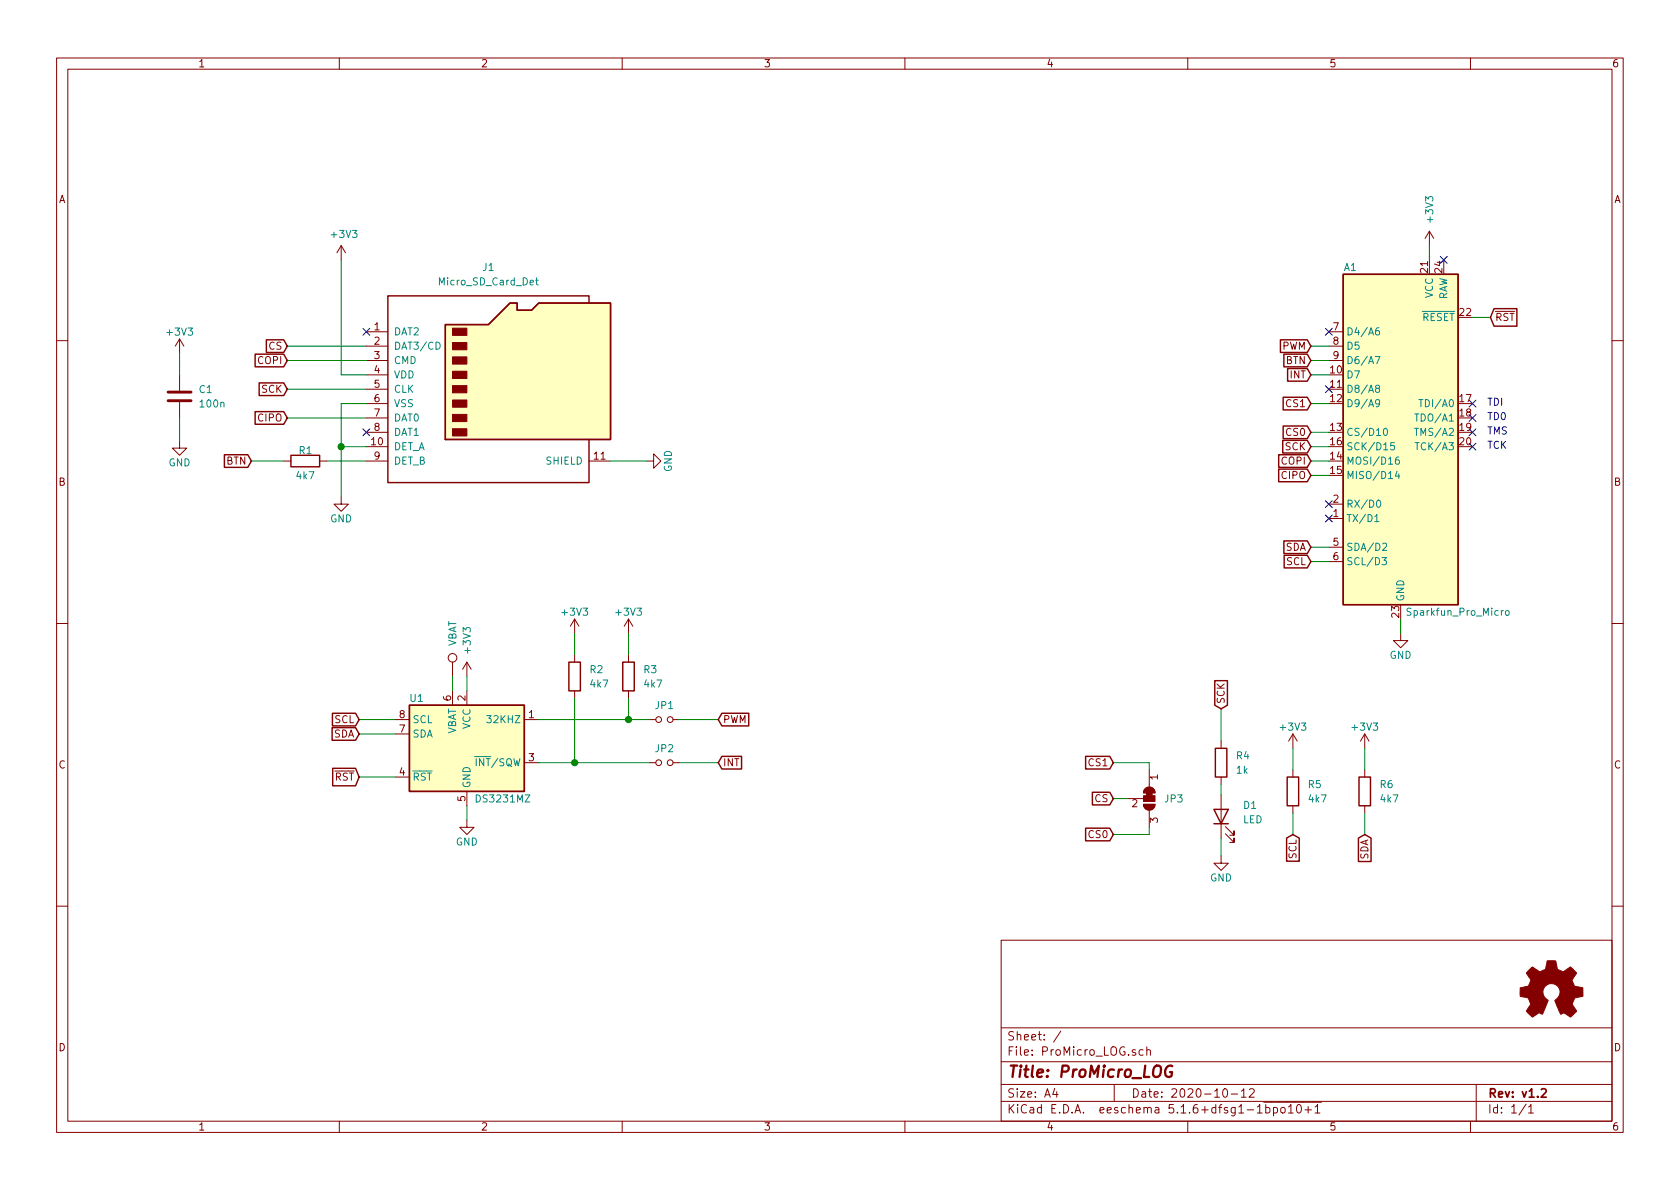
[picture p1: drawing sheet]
EESchema Schematic File Version 4
EELAYER 30 0
EELAYER END
$Descr A4 11693 8268
encoding utf-8
Sheet 1 1
Title "ProMicro_LOG"
Date "2020-10-12"
Rev "v1.2"
Comp ""
Comment1 ""
Comment2 ""
Comment3 ""
Comment4 ""
$EndDescr
$Comp
L Device:C C1
U 1 1
P 1250 2750
F 0 "C1" H 1380 2800 50  0000 L CNN
F 1 "100n" H 1380 2700 50  0000 L CNN
F 2 "Capacitor_SMD:C_0603_1608Metric" H 1288 2600 50  0001 C CNN
F 3 "~" H 1250 2750 50  0001 C CNN
	1    1250 2750
	1    0    0    -1  
$EndComp
$Comp
L Connector:Micro_SD_Card_Det J1
U 1 1
P 3450 2700
F 0 "J1" H 3400 3550 50  0000 C CNN
F 1 "Micro_SD_Card_Det" H 3400 3450 50  0000 C CNN
F 2 "Connector_Card:microSD_HC_Molex_104031-0811" H 5500 3400 50  0001 C CNN
F 3 "https://www.hirose.com/product/en/download_file/key_name/DM3/category/Catalog/doc_file_id/49662/?file_category_id=4&item_id=195&is_series=1" H 3450 2800 50  0001 C CNN
F 4 "-RTC,+LOG" H 3450 2700 50  0001 C CNN "Config"
	1    3450 2700
	1    0    0    -1  
$EndComp
$Comp
L Connector:TestPoint TP1
U 1 1
P 3150 4700
F 0 "TP1" H 3150 5050 50  0001 C CNN
F 1 "VBAT" V 3150 5000 50  0000 C CNN
F 2 "TestPoint:TestPoint_THTPad_D2.0mm_Drill1.0mm" H 3350 4700 50  0001 C CNN
F 3 "~" H 3350 4700 50  0001 C CNN
	1    3150 4700
	1    0    0    -1  
$EndComp
Wire Wire Line
	3150 4700 3150 4800
Wire Wire Line
	2500 5000 2750 5000
Wire Wire Line
	2750 5100 2500 5100
$Comp
L Timer_RTC:DS3231MZ U1
U 1 1
P 3250 5200
F 0 "U1" H 2900 5550 50  0000 C CNN
F 1 "DS3231MZ" H 3500 4850 50  0000 C CNN
F 2 "Package_SO:SOIC-8_3.9x4.9mm_P1.27mm" H 3250 4700 50  0001 C CNN
F 3 "http://datasheets.maximintegrated.com/en/ds/DS3231M.pdf" H 3250 4600 50  0001 C CNN
F 4 "+RTC,-LOG" H 3250 5200 50  0001 C CNN "Config"
	1    3250 5200
	1    0    0    -1  
$EndComp
$Comp
L power:+3V3 #PWR08
U 1 1
P 3250 4700
F 0 "#PWR08" H 3250 4550 50  0001 C CNN
F 1 "+3V3" V 3250 4950 50  0000 C CNN
F 2 "" H 3250 4700 50  0001 C CNN
F 3 "" H 3250 4700 50  0001 C CNN
	1    3250 4700
	1    0    0    -1  
$EndComp
Wire Wire Line
	3250 4700 3250 4800
Wire Wire Line
	2500 5400 2750 5400
$Comp
L power:GND #PWR012
U 1 1
P 3250 5700
F 0 "#PWR012" H 3250 5450 50  0001 C CNN
F 1 "GND" H 3250 5550 50  0000 C CNN
F 2 "" H 3250 5700 50  0001 C CNN
F 3 "" H 3250 5700 50  0001 C CNN
	1    3250 5700
	1    0    0    -1  
$EndComp
Wire Wire Line
	3250 5700 3250 5600
$Comp
L ProMicro_LOG-rescue:Jumper_NO_Small-Device JP2
U 1 1
P 4625 5300
F 0 "JP2" H 4625 5400 50  0000 C CNN
F 1 "Jumper_NO_Small" H 4625 5400 50  0001 C CNN
F 2 "Jumper:SolderJumper-2_P1.3mm_Open_RoundedPad1.0x1.5mm" H 4625 5300 50  0001 C CNN
F 3 "~" H 4625 5300 50  0001 C CNN
	1    4625 5300
	1    0    0    -1  
$EndComp
$Comp
L Device:R R5
U 1 1
P 9000 5500
F 0 "R5" H 9100 5550 50  0000 L CNN
F 1 "4k7" H 9100 5450 50  0000 L CNN
F 2 "Resistor_SMD:R_0603_1608Metric" V 8930 5500 50  0001 C CNN
F 3 "~" H 9000 5500 50  0001 C CNN
F 4 "+RTC,-LOG" H 9000 5500 50  0001 C CNN "Config"
	1    9000 5500
	1    0    0    -1  
$EndComp
$Comp
L Device:R R6
U 1 1
P 9500 5500
F 0 "R6" H 9600 5550 50  0000 L CNN
F 1 "4k7" H 9600 5450 50  0000 L CNN
F 2 "Resistor_SMD:R_0603_1608Metric" V 9430 5500 50  0001 C CNN
F 3 "~" H 9500 5500 50  0001 C CNN
F 4 "+RTC,-LOG" H 9500 5500 50  0001 C CNN "Config"
	1    9500 5500
	1    0    0    -1  
$EndComp
Wire Wire Line
	4000 4400 4000 4550
Wire Wire Line
	4375 4400 4375 4550
$Comp
L power:+3V3 #PWR06
U 1 1
P 4000 4400
F 0 "#PWR06" H 4000 4250 50  0001 C CNN
F 1 "+3V3" H 4000 4550 50  0000 C CNN
F 2 "" H 4000 4400 50  0001 C CNN
F 3 "" H 4000 4400 50  0001 C CNN
	1    4000 4400
	1    0    0    -1  
$EndComp
$Comp
L power:+3V3 #PWR07
U 1 1
P 4375 4400
F 0 "#PWR07" H 4375 4250 50  0001 C CNN
F 1 "+3V3" H 4375 4550 50  0000 C CNN
F 2 "" H 4375 4400 50  0001 C CNN
F 3 "" H 4375 4400 50  0001 C CNN
	1    4375 4400
	1    0    0    -1  
$EndComp
$Comp
L Device:R R2
U 1 1
P 4000 4700
F 0 "R2" H 4100 4750 50  0000 L CNN
F 1 "4k7" H 4100 4650 50  0000 L CNN
F 2 "Resistor_SMD:R_0603_1608Metric" V 3930 4700 50  0001 C CNN
F 3 "~" H 4000 4700 50  0001 C CNN
F 4 "+RTC,-LOG" H 4000 4700 50  0001 C CNN "Config"
	1    4000 4700
	1    0    0    -1  
$EndComp
$Comp
L Device:R R3
U 1 1
P 4375 4700
F 0 "R3" H 4475 4750 50  0000 L CNN
F 1 "4k7" H 4475 4650 50  0000 L CNN
F 2 "Resistor_SMD:R_0603_1608Metric" V 4305 4700 50  0001 C CNN
F 3 "~" H 4375 4700 50  0001 C CNN
F 4 "+RTC,-LOG" H 4375 4700 50  0001 C CNN "Config"
	1    4375 4700
	1    0    0    -1  
$EndComp
Wire Wire Line
	3750 5300 4000 5300
Wire Wire Line
	3750 5000 4375 5000
Wire Wire Line
	4375 4850 4375 5000
Wire Wire Line
	4000 4850 4000 5300
$Comp
L ProMicro_LOG-rescue:Jumper_NO_Small-Device JP1
U 1 1
P 4625 5000
F 0 "JP1" H 4625 5100 50  0000 C CNN
F 1 "Jumper_NO_Small" H 4625 5100 50  0001 C CNN
F 2 "Jumper:SolderJumper-2_P1.3mm_Open_RoundedPad1.0x1.5mm" H 4625 5000 50  0001 C CNN
F 3 "~" H 4625 5000 50  0001 C CNN
	1    4625 5000
	1    0    0    -1  
$EndComp
$Comp
L power:GND #PWR03
U 1 1
P 4500 3200
F 0 "#PWR03" H 4500 2950 50  0001 C CNN
F 1 "GND" H 4500 3050 50  0000 C CNN
F 2 "" H 4500 3200 50  0001 C CNN
F 3 "" H 4500 3200 50  0001 C CNN
	1    4500 3200
	0    -1   -1   0   
$EndComp
Wire Wire Line
	4500 3200 4250 3200
$Comp
L power:GND #PWR04
U 1 1
P 2375 3450
F 0 "#PWR04" H 2375 3200 50  0001 C CNN
F 1 "GND" H 2375 3300 50  0000 C CNN
F 2 "" H 2375 3450 50  0001 C CNN
F 3 "" H 2375 3450 50  0001 C CNN
	1    2375 3450
	1    0    0    -1  
$EndComp
$Comp
L power:+3V3 #PWR01
U 1 1
P 2375 1800
F 0 "#PWR01" H 2375 1650 50  0001 C CNN
F 1 "+3V3" H 2395 1980 50  0000 C CNN
F 2 "" H 2375 1800 50  0001 C CNN
F 3 "" H 2375 1800 50  0001 C CNN
	1    2375 1800
	1    0    0    -1  
$EndComp
Wire Wire Line
	2550 2600 2375 2600
Wire Wire Line
	2550 2800 2375 2800
Wire Wire Line
	2375 2800 2375 3100
$Comp
L Jumper:SolderJumper_3_Bridged12 JP3
U 1 1
P 8000 5550
F 0 "JP3" V 8000 5650 50  0000 L CNN
F 1 "SolderJumper_3_Bridged12" V 8000 5625 50  0001 L CNN
F 2 "Jumper:SolderJumper-3_P1.3mm_Bridged12_RoundedPad1.0x1.5mm_NumberLabels" H 8000 5550 50  0001 C CNN
F 3 "~" H 8000 5550 50  0001 C CNN
	1    8000 5550
	0    1    1    0   
$EndComp
Wire Wire Line
	2375 1800 2375 2600
Wire Wire Line
	2000 2400 2550 2400
Wire Wire Line
	2550 2500 2000 2500
Wire Wire Line
	2000 2900 2550 2900
$Comp
L Device:R R4
U 1 1
P 8500 5300
F 0 "R4" H 8600 5350 50  0000 L CNN
F 1 "1k" H 8600 5250 50  0000 L CNN
F 2 "Resistor_SMD:R_0603_1608Metric" V 8430 5300 50  0001 C CNN
F 3 "~" H 8500 5300 50  0001 C CNN
F 4 "-RTC,+LOG" H 8500 5300 50  0001 C CNN "Config"
	1    8500 5300
	1    0    0    -1  
$EndComp
$Comp
L Device:LED D1
U 1 1
P 8500 5675
F 0 "D1" V 8575 5525 50  0000 R CNN
F 1 "LED" V 8475 5525 50  0000 R CNN
F 2 "LED_SMD:LED_0603_1608Metric" H 8500 5675 50  0001 C CNN
F 3 "~" H 8500 5675 50  0001 C CNN
F 4 "-RTC,+LOG" H 8500 5675 50  0001 C CNN "Config"
	1    8500 5675
	0    -1   -1   0   
$EndComp
Wire Wire Line
	8500 5525 8500 5450
$Comp
L power:GND #PWR014
U 1 1
P 8500 5950
F 0 "#PWR014" H 8500 5700 50  0001 C CNN
F 1 "GND" H 8500 5800 50  0000 C CNN
F 2 "" H 8500 5950 50  0001 C CNN
F 3 "" H 8500 5950 50  0001 C CNN
	1    8500 5950
	1    0    0    -1  
$EndComp
Wire Wire Line
	8500 5950 8500 5825
NoConn ~ 2550 2300
Wire Wire Line
	2000 2700 2550 2700
Wire Wire Line
	2375 3100 2550 3100
Connection ~ 2375 3100
Wire Wire Line
	2375 3100 2375 3450
Wire Wire Line
	7750 5800 8000 5800
Wire Wire Line
	8000 5800 8000 5750
Wire Wire Line
	7750 5300 8000 5300
Wire Wire Line
	8000 5300 8000 5350
Wire Wire Line
	7750 5550 7850 5550
Wire Wire Line
	2275 3200 2550 3200
Wire Wire Line
	1750 3200 1975 3200
$Comp
L Device:R R1
U 1 1
P 2125 3200
F 0 "R1" V 2050 3150 50  0000 L CNN
F 1 "4k7" V 2225 3200 50  0000 C CNN
F 2 "Resistor_SMD:R_0603_1608Metric" V 2055 3200 50  0001 C CNN
F 3 "~" H 2125 3200 50  0001 C CNN
F 4 "-RTC,+LOG" H 2125 3200 50  0001 C CNN "Config"
	1    2125 3200
	0    1    1    0   
$EndComp
NoConn ~ 2550 3000
Connection ~ 4000 5300
Wire Wire Line
	4000 5300 4525 5300
Connection ~ 4375 5000
Wire Wire Line
	4375 5000 4525 5000
Wire Wire Line
	4725 5000 5000 5000
Wire Wire Line
	4725 5300 5000 5300
Wire Wire Line
	8500 4925 8500 5150
Text Notes 10350 2825 0    50   ~ 0
TDI
Text Notes 10350 2925 0    50   ~ 0
TD0
Text Notes 10350 3025 0    50   ~ 0
TMS
Text Notes 10350 3125 0    50   ~ 0
TCK
Wire Wire Line
	9950 1700 9950 1800
Wire Wire Line
	9000 5200 9000 5350
Wire Wire Line
	9000 5650 9000 5800
Wire Wire Line
	9500 5200 9500 5350
Wire Wire Line
	9500 5650 9500 5800
Wire Wire Line
	1250 2450 1250 2600
Wire Wire Line
	1250 2900 1250 3060
Text GLabel 9000 5800 3    50   Input ~ 0
SCL
Text GLabel 9500 5800 3    50   Input ~ 0
SDA
$Comp
L power:+3V3 #PWR0102
U 1 1
P 9950 1700
F 0 "#PWR0102" H 9950 1550 50  0001 C CNN
F 1 "+3V3" V 9950 1950 50  0000 C CNN
F 2 "" H 9950 1700 50  0001 C CNN
F 3 "" H 9950 1700 50  0001 C CNN
	1    9950 1700
	1    0    0    -1  
$EndComp
$Comp
L power:+3V3 #PWR0112
U 1 1
P 9000 5200
F 0 "#PWR0112" H 9000 5050 50  0001 C CNN
F 1 "+3V3" H 9000 5350 50  0000 C CNN
F 2 "" H 9000 5200 50  0001 C CNN
F 3 "" H 9000 5200 50  0001 C CNN
	1    9000 5200
	1    0    0    -1  
$EndComp
$Comp
L power:+3V3 #PWR0111
U 1 1
P 9500 5200
F 0 "#PWR0111" H 9500 5050 50  0001 C CNN
F 1 "+3V3" H 9500 5350 50  0000 C CNN
F 2 "" H 9500 5200 50  0001 C CNN
F 3 "" H 9500 5200 50  0001 C CNN
	1    9500 5200
	1    0    0    -1  
$EndComp
$Comp
L power:+3V3 #PWR0103
U 1 1
P 1250 2450
F 0 "#PWR0103" H 1250 2300 50  0001 C CNN
F 1 "+3V3" H 1250 2600 50  0000 C CNN
F 2 "" H 1250 2450 50  0001 C CNN
F 3 "" H 1250 2450 50  0001 C CNN
	1    1250 2450
	1    0    0    -1  
$EndComp
$Comp
L power:GND #PWR0101
U 1 1
P 9750 4400
F 0 "#PWR0101" H 9750 4150 50  0001 C CNN
F 1 "GND" H 9750 4250 50  0000 C CNN
F 2 "" H 9750 4400 50  0001 C CNN
F 3 "" H 9750 4400 50  0001 C CNN
	1    9750 4400
	1    0    0    -1  
$EndComp
$Comp
L power:GND #PWR0104
U 1 1
P 1250 3060
F 0 "#PWR0104" H 1250 2810 50  0001 C CNN
F 1 "GND" H 1250 2910 50  0000 C CNN
F 2 "" H 1250 3060 50  0001 C CNN
F 3 "" H 1250 3060 50  0001 C CNN
	1    1250 3060
	1    0    0    -1  
$EndComp
$Comp
L Graphic:Logo_Open_Hardware_Small LOGO1
U 1 1
P 10800 6900
F 0 "LOGO1" H 10800 7175 50  0001 C CNN
F 1 "Logo_Open_Hardware_Small" H 10800 6675 50  0001 C CNN
F 2 "Symbol:OSHW-Symbol_6.7x6mm_SilkScreen" H 10800 6900 50  0001 C CNN
F 3 "" H 10800 6900 50  0001 C CNN
	1    10800 6900
	1    0    0    -1  
$EndComp
Text GLabel 9125 3900 0    50   Input ~ 0
SCL
Text GLabel 9125 3800 0    50   Input ~ 0
SDA
$Comp
L MCU_Module:Sparkfun_Pro_Micro A1
U 1 1
P 9750 3000
F 0 "A1" H 9400 4150 50  0000 C CNN
F 1 "Sparkfun_Pro_Micro" H 10150 1750 50  0000 C CNN
F 2 "Module:Sparkfun_Pro_Micro" H 9850 1650 50  0001 L CNN
F 3 "https://cdn.sparkfun.com/datasheets/Dev/Arduino/Boards/Pro_Micro_v13b.pdf" H 9750 2200 50  0001 C CNN
F 4 "dnp" H 9750 3000 50  0001 C CNN "Config"
	1    9750 3000
	1    0    0    -1  
$EndComp
Wire Wire Line
	9750 4400 9750 4300
Wire Wire Line
	9125 3900 9250 3900
Wire Wire Line
	9250 3800 9125 3800
Text GLabel 9125 3200 0    50   Input ~ 0
COPI
Text GLabel 9125 3300 0    50   Input ~ 0
CIPO
Text GLabel 9125 3000 0    50   Input ~ 0
CS0
Text GLabel 9125 3100 0    50   Input ~ 0
SCK
Wire Wire Line
	9125 3300 9250 3300
Wire Wire Line
	9250 3200 9125 3200
Wire Wire Line
	9125 3100 9250 3100
Wire Wire Line
	9250 3000 9125 3000
Text GLabel 10375 2200 2    50   Input ~ 0
~RST
Wire Wire Line
	10375 2200 10250 2200
Text GLabel 9125 2400 0    50   Input ~ 0
PWM
Text GLabel 9125 2500 0    50   Input ~ 0
BTN
Text GLabel 9125 2800 0    50   Input ~ 0
CS1
Wire Wire Line
	9125 2800 9250 2800
Wire Wire Line
	9250 2500 9125 2500
Wire Wire Line
	9125 2400 9250 2400
NoConn ~ 10250 3100
NoConn ~ 10250 3000
NoConn ~ 10250 2900
NoConn ~ 10250 2800
Text GLabel 5000 5300 2    50   Input ~ 0
INT
Text GLabel 5000 5000 2    50   Input ~ 0
PWM
Text GLabel 2500 5000 0    50   Input ~ 0
SCL
Text GLabel 2500 5100 0    50   Input ~ 0
SDA
Text GLabel 2500 5400 0    50   Input ~ 0
~RST
Text GLabel 8500 4925 1    50   Input ~ 0
SCK
Text GLabel 7750 5800 0    50   Input ~ 0
CS0
Text GLabel 7750 5300 0    50   Input ~ 0
CS1
Text GLabel 7750 5550 0    50   Input ~ 0
CS
Text GLabel 1750 3200 0    50   Input ~ 0
BTN
Text GLabel 2000 2500 0    50   Input ~ 0
COPI
Text GLabel 2000 2900 0    50   Input ~ 0
CIPO
Text GLabel 2000 2400 0    50   Input ~ 0
CS
Text GLabel 2000 2700 0    50   Input ~ 0
SCK
NoConn ~ 10050 1800
NoConn ~ 9250 3600
NoConn ~ 9250 3500
Wire Wire Line
	9125 2600 9250 2600
Text GLabel 9125 2600 0    50   Input ~ 0
INT
NoConn ~ 9250 2300
NoConn ~ 9250 2700
$EndSCHEMATC
